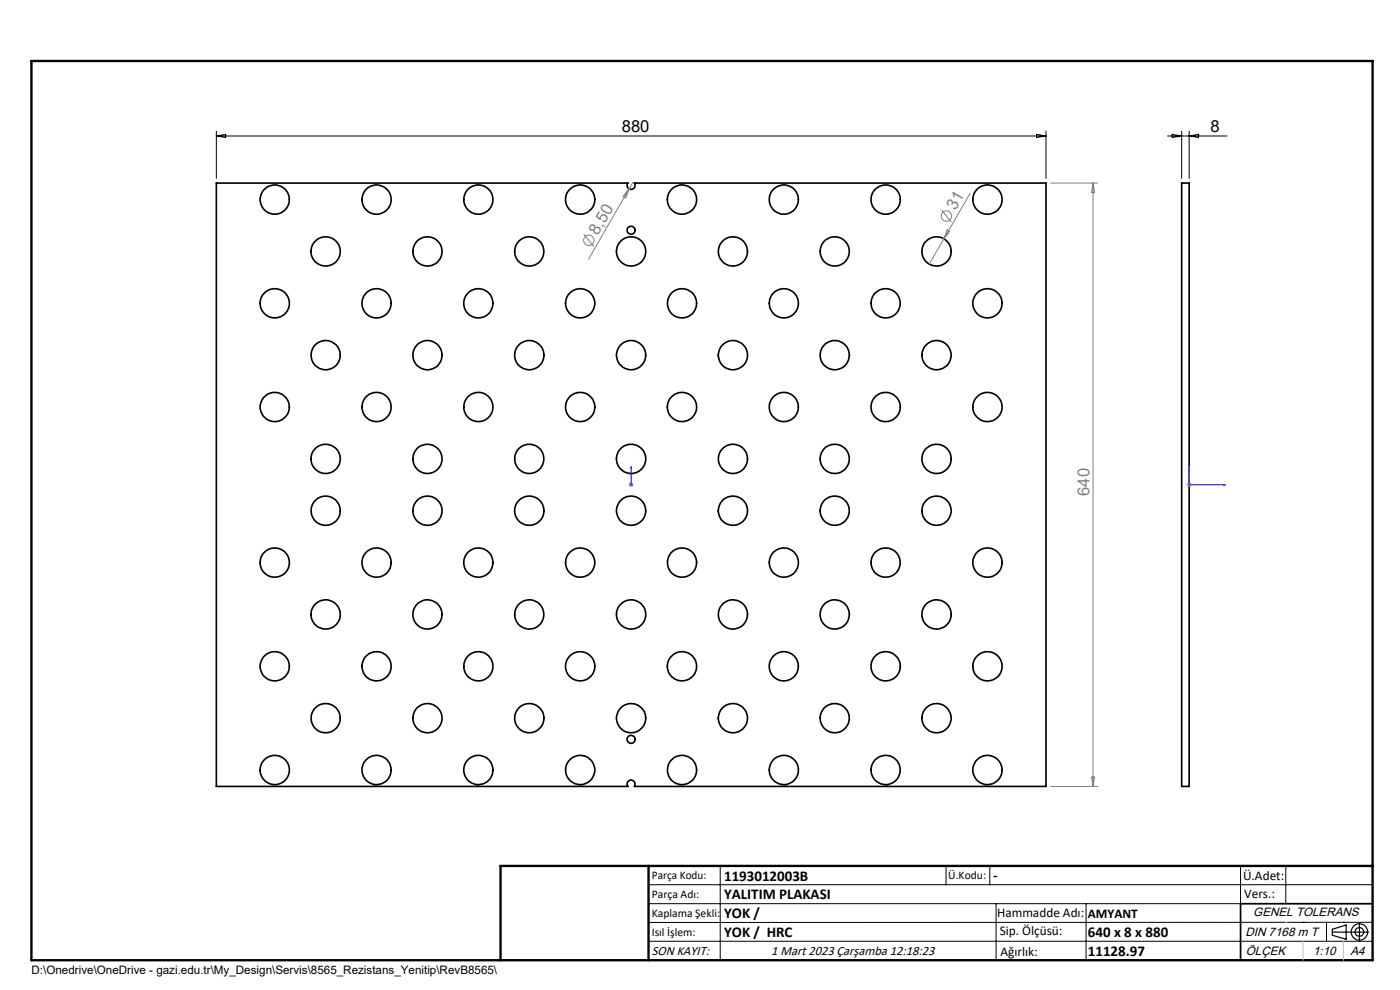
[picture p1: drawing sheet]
<svg xmlns="http://www.w3.org/2000/svg" width="297mm" height="210mm" viewBox="0 0 297 210" stroke-linecap="round" stroke-linejoin="round" font-family="sans-serif">
<g fill="none" stroke="#000" stroke-width=".35">
<path d="M45.9 38.8h87.3a.85 .85 0 0 0 .7 1.4 .85 .85 0 0 0 .7-1.4h87.3v128h-87.3a.85 .85 0 0 0-.7-1.3 .85 .85 0 0 0-.7 1.3h-87.3zM250.7 38.8h1.6v128h-1.6zM291.2 191.7h-28v12"/>
<circle cx="58.3" cy="42.3" r="3.1"/>
<circle cx="69.1" cy="53.3" r="3.1"/>
<circle cx="79.9" cy="42.3" r="3.1"/>
<circle cx="90.7" cy="53.3" r="3.1"/>
<circle cx="101.5" cy="42.3" r="3.1"/>
<circle cx="112.3" cy="53.3" r="3.1"/>
<circle cx="123.1" cy="42.3" r="3.1"/>
<circle cx="133.9" cy="53.3" r="3.1"/>
<circle cx="133.9" cy="48.8" r=".84"/>
<circle cx="144.7" cy="42.3" r="3.1"/>
<circle cx="155.5" cy="53.3" r="3.1"/>
<circle cx="166.3" cy="42.3" r="3.1"/>
<circle cx="177.1" cy="53.3" r="3.1"/>
<circle cx="187.9" cy="42.3" r="3.1"/>
<circle cx="198.7" cy="53.3" r="3.1"/>
<circle cx="209.5" cy="42.3" r="3.1"/>
<circle cx="58.3" cy="64.3" r="3.1"/>
<circle cx="69.1" cy="75.3" r="3.1"/>
<circle cx="79.9" cy="64.3" r="3.1"/>
<circle cx="90.7" cy="75.3" r="3.1"/>
<circle cx="101.5" cy="64.3" r="3.1"/>
<circle cx="112.3" cy="75.3" r="3.1"/>
<circle cx="123.1" cy="64.3" r="3.1"/>
<circle cx="133.9" cy="75.3" r="3.1"/>
<circle cx="144.7" cy="64.3" r="3.1"/>
<circle cx="155.5" cy="75.3" r="3.1"/>
<circle cx="166.3" cy="64.3" r="3.1"/>
<circle cx="177.1" cy="75.3" r="3.1"/>
<circle cx="187.9" cy="64.3" r="3.1"/>
<circle cx="198.7" cy="75.3" r="3.1"/>
<circle cx="209.5" cy="64.3" r="3.1"/>
<circle cx="58.3" cy="86.3" r="3.1"/>
<circle cx="69.1" cy="97.3" r="3.1"/>
<circle cx="79.9" cy="86.3" r="3.1"/>
<circle cx="90.7" cy="97.4" r="3.1"/>
<circle cx="101.5" cy="86.4" r="3.1"/>
<circle cx="112.3" cy="97.3" r="3.1"/>
<circle cx="123.1" cy="86.3" r="3.1"/>
<circle cx="133.9" cy="97.3" r="3.1"/>
<circle cx="144.7" cy="86.3" r="3.1"/>
<circle cx="155.5" cy="97.3" r="3.1"/>
<circle cx="166.3" cy="86.3" r="3.1"/>
<circle cx="177.1" cy="97.4" r="3.1"/>
<circle cx="187.9" cy="86.3" r="3.1"/>
<circle cx="198.7" cy="97.3" r="3.1"/>
<circle cx="209.5" cy="86.3" r="3.1"/>
<circle cx="58.3" cy="119.3" r="3.1"/>
<circle cx="69.1" cy="108.3" r="3.1"/>
<circle cx="79.9" cy="119.3" r="3.1"/>
<circle cx="90.7" cy="108.3" r="3.1"/>
<circle cx="101.5" cy="119.3" r="3.1"/>
<circle cx="112.3" cy="108.3" r="3.1"/>
<circle cx="123.1" cy="119.3" r="3.1"/>
<circle cx="133.9" cy="108.3" r="3.1"/>
<circle cx="144.7" cy="119.3" r="3.1"/>
<circle cx="155.5" cy="108.3" r="3.1"/>
<circle cx="166.3" cy="119.3" r="3.1"/>
<circle cx="177.1" cy="108.3" r="3.1"/>
<circle cx="187.9" cy="119.3" r="3.1"/>
<circle cx="198.7" cy="108.3" r="3.1"/>
<circle cx="209.5" cy="119.3" r="3.1"/>
<circle cx="69.1" cy="130.3" r="3.1"/>
<circle cx="90.7" cy="130.4" r="3.1"/>
<circle cx="112.3" cy="130.3" r="3.1"/>
<circle cx="133.9" cy="130.3" r="3.1"/>
<circle cx="155.5" cy="130.3" r="3.1"/>
<circle cx="177.1" cy="130.4" r="3.1"/>
<circle cx="198.7" cy="130.4" r="3.1"/>
<circle cx="58.3" cy="141.3" r="3.1"/>
<circle cx="69.1" cy="152.3" r="3.1"/>
<circle cx="79.9" cy="141.3" r="3.1"/>
<circle cx="90.7" cy="152.3" r="3.1"/>
<circle cx="101.5" cy="141.4" r="3.1"/>
<circle cx="112.3" cy="152.3" r="3.1"/>
<circle cx="123.1" cy="141.3" r="3.1"/>
<circle cx="133.9" cy="156.8" r=".85"/>
<circle cx="133.9" cy="152.3" r="3.1"/>
<circle cx="144.7" cy="141.3" r="3.1"/>
<circle cx="155.5" cy="152.3" r="3.1"/>
<circle cx="166.3" cy="141.3" r="3.1"/>
<circle cx="177.1" cy="152.4" r="3.1"/>
<circle cx="187.9" cy="141.3" r="3.1"/>
<circle cx="198.7" cy="152.3" r="3.1"/>
<circle cx="209.5" cy="141.3" r="3.1"/>
<circle cx="58.3" cy="163.3" r="3.1"/>
<circle cx="79.9" cy="163.3" r="3.1"/>
<circle cx="101.5" cy="163.3" r="3.1"/>
<circle cx="123.1" cy="163.3" r="3.1"/>
<circle cx="144.7" cy="163.3" r="3.1"/>
<circle cx="166.3" cy="163.3" r="3.1"/>
<circle cx="187.9" cy="163.3" r="3.1"/>
<circle cx="209.5" cy="163.3" r="3.1"/>
</g>
<g fill="none" stroke="#808080" stroke-width=".21">
<path d="M134.3 38.6l-.8 1.5M222.9 38.8h10M231.9 38.8v128M231.9 38.8l.3 2h-.6zM123.9 49.7l2.1 2.6M133.5 40.1l-8.7 14.9M133.5 40.1l-.7 1.9-.6-.3zM199.7 44.5l2.1 2.7M200.2 50.7l-3.1 5.3M200.9 48.7l.6 .4-1.3 1.6zM205.8 41l-5.6 9.7M133.4 102.8h1"/>
<path d="M133.5 102.5l.7 .7M133.9 102.3v1M134.2 102.5l-.7 .7M251.8 102.8h1M251.9 102.5l.7 .7M252.3 102.3v1M252.6 102.5l-.7 .7M222.9 166.8h10M231.6 164.8h.6l-.3 2z"/>
<circle cx="124.9" cy="51" r="1.1"/>
<circle cx="200.8" cy="45.8" r="1.11"/>
</g>
<g fill="none" stroke="#000" stroke-width=".25">
<path d="M282.6 197.7h7.8M282.6 197.1l3-.9v3l-3-.8zM288.4 195.8v3.8M106.2 203.7h185"/>
<circle cx="288.4" cy="197.7" r="1.74"/>
<circle cx="288.4" cy="197.7" r=".93"/>
</g>
<path d="M133.9 99v.4v-.4M133.9 99v3.8M252.3 99l.1 .4h-.2zM252.3 99v3.8h7.7M133.9 102.8v.1zM133.9 102.8h.1M259.6 102.8h.4l-.4 .1z" fill="none" stroke="#00f" stroke-width=".21"/>
<g fill="none" stroke="#000" stroke-width=".21">
<path d="M45.9 28.8h176M45.9 27.8v10M45.9 28.8l2-.3v.7zM219.9 28.5l2 .3-2 .4zM221.9 27.8v10M247.7 28.8h12.6M248.7 28.5l2 .3-2 .4zM250.7 27.8v10M252.3 27.8v10M252.3 28.8l2-.3v.7zM137.6 187.7h153.6M137.6 191.7h153.6"/>
<path d="M137.6 199.7h153.6M152.8 183.7v20M200.7 183.7v4M210 183.7v4M211.3 191.7v12M230.4 191.7v12M263.2 183.7v20M272.8 183.7v8M276.4 195.6h.1M281.4 195.6v4.1M285 195.6h.1M291.2 195.6l-153.6 .1"/>
</g>
<path d="M6.7 12.9h284.5v190.8h-284.5zM137.6 183.7v20M291.2 183.7h-185v20" fill="none" stroke="#000" stroke-width=".5"/>
<path d="M276.4 199.7v4M285 199.7v4" fill="none" stroke="#c0c0c0" stroke-width=".21"/>
<path d="M272.8 195.6h.1" fill="none" stroke="#c0c0c0" stroke-width=".25"/>
<g fill="#00f">
<path d="M133.9 99v.4zM133.9 102.8v.1z"/>
<path d="M252.3 99l-.1 .4h.2zM259.6 102.8v.1l.4-.1z"/>
</g>
<g font-size="3.5">
<text x="131.9" y="28">880</text>
<text x="256.8" y="28">8</text>
</g>
<g font-size="3.5" fill="#808080">
<text x="202.7" y="44.8" transform="rotate(-60 202.7 44.8)">31</text>
<text x="126.8" y="50" transform="rotate(-60 126.8 50)">8,50</text>
<text x="231.1" y="105.2" transform="rotate(-90 231.1 105.2)">640</text>
</g>
<g font-size="3.2">
<text x="153.6" y="186.8">1193012003B</text>
<text x="153.6" y="190.8">YALITIM PLAKASI</text>
<text x="210.7" y="186.6">-</text>
<text x="153.6" y="194.8">YOK /</text>
<text x="153.6" y="198.8">YOK / HRC</text>
<text x="230.8" y="198.7">640 x 8 x 880</text>
<text x="230.8" y="202.8">11128.97</text>
</g>
<g font-size="2.8">
<text x="263.7" y="186.7">Ü.Adet:</text>
<text x="263.9" y="190.5">Vers.:</text>
<text x="211.5" y="194.5">Hammadde Adı:</text>
<text x="230.8" y="194.7">AMYANT</text>
<text x="138.3" y="202.6">SON KAYIT:</text>
<text x="163.6" y="202.6">1 Mart 2023 Çarşamba 12:18:23</text>
<text x="212.1" y="198.4">Sip. Ölçüsü:</text>
<text x="212.2" y="202.7">Ağırlık:</text>
</g>
<g font-size="2.6">
<text x="265.9" y="194.4">GENEL TOLERANS</text>
<text x="264.2" y="198.5">DIN 7168 m T</text>
<text x="264.3" y="202.6">ÖLÇEK</text>
<text x="278.5" y="202.6">1:10</text>
<text x="286.5" y="202.6">A4</text>
</g>
<g font-size="2.5">
<text x="138.3" y="186.4">Parça Kodu:</text>
<text x="138.3" y="190.5">Parça Adı:</text>
<text x="201.2" y="186.5">Ü.Kodu:</text>
<text x="138.3" y="194.5">Kaplama Şekli:</text>
<text x="138.3" y="198.6">Isıl İşlem:</text>
<text x="6.7" y="206.7">D:\Onedrive\OneDrive - gazi.edu.tr\My_Design\Servis\8565_Rezistans_Yenitip\RevB8565\</text>
</g>
</svg>
